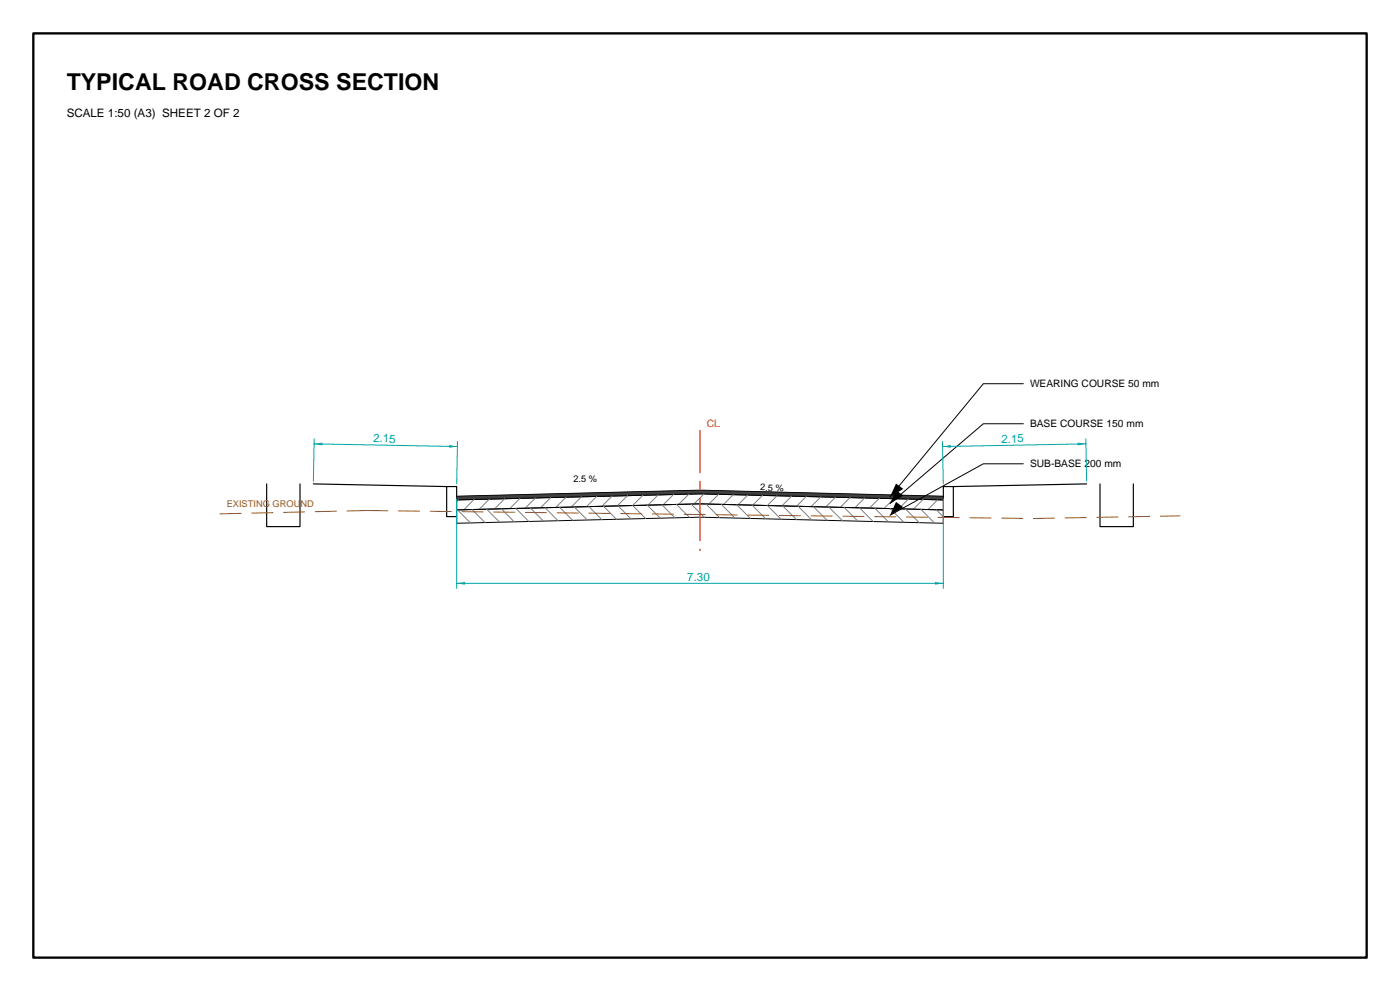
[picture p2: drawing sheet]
<svg xmlns="http://www.w3.org/2000/svg" width="420mm" height="297mm" viewBox="0 0 420 297" stroke-linecap="round" stroke-linejoin="round" font-family="sans-serif">
<path d="M10 10h400v277h-400z" fill="none" stroke="#000" stroke-width=".7"/>
<path d="M137 148.8l73-1.8 73 1.8" fill="none" stroke="#000" stroke-width=".5"/>
<path d="M137 148.8l73-1.8 73 1.8v1l-73-1.8-73 1.8z" fill="none" stroke="#000" stroke-width=".3"/>
<path d="M137 148.8l73-1.8 73 1.8v1l-73-1.8-73 1.8z" fill="#404040"/>
<path d="M307 115h-12l-28 33.9M307 127h-12l-28 23.9M307 139h-12l-28 15.4M137 149.8l73-1.8 73 1.8v3l-73-1.8-73 1.8zM137 152.8l73-1.8 73 1.8v4l-73-1.8-73 1.8z" fill="none" stroke="#000" stroke-width=".3"/>
<path d="M268.8 144.9l2.2 1.6-4 2.4zM268.8 146.9l2.2 1.6-4 2.4zM268.8 150.4l2.2 1.6-4 2.4z" fill="#000"/>
<g fill="none" stroke="#808080" stroke-width=".3">
<path d="M137.2 152.8l3.9 3.9M137.6 149.8l-.6 .6M141.6 152.7l3.9 3.9M142.2 149.7l-3.1 3.1M146 152.6l3.9 3.9M146.8 149.6l-3.1 3.1M150.4 152.5l3.9 3.9M151.4 149.5l-3.1 3M154.8 152.4l3.9 3.9M156 149.3l-3.1 3.1M159.1 152.3l3.9 3.9M160.6 149.2l-3.1 3.1"/>
<path d="M163.5 152.2l3.9 3.9M165.2 149.1l-3.1 3.1M167.9 152.1l3.9 3.9M169.8 149l-3 3.1M172.3 151.9l3.9 3.9M174.4 148.9l-3 3.1M176.7 151.8l3.9 3.9M179 148.8l-3 3.1M181 151.7l4 3.9M183.6 148.7l-3 3M185.4 151.6l3.9 3.9M188.3 148.5l-3.1 3.1"/>
<path d="M189.8 151.5l3.9 3.9M192.9 148.4l-3.1 3.1M194.2 151.4l3.9 3.9M197.5 148.3l-3.1 3.1M198.6 151.3l3.9 3.9M202.1 148.2l-3.1 3.1M203 151.2l3.9 3.9M206.7 148.1l-3.1 3.1M207.3 151.1l4 3.9M211.2 148l-3 3M211.8 151l4.1 4.1M215.6 148.1l-2.9 3"/>
<path d="M216.4 151.2l4.1 4.1M220 148.2l-3 3M221 151.3l4.1 4.1M224.4 148.4l-3 2.9M225.6 151.4l4.1 4.1M228.7 148.5l-2.9 2.9M230.2 151.5l4.1 4.1M233.1 148.6l-2.9 2.9M234.8 151.6l4.1 4.1M237.5 148.7l-2.9 2.9M239.4 151.7l4.1 4.1M241.9 148.8l-2.9 2.9"/>
<path d="M244 151.9l4.1 4.1M246.3 148.9l-3 2.9M248.6 152l4.1 4.1M250.6 149l-2.9 2.9M253.2 152.1l4.1 4.1M255 149.1l-2.9 3M257.9 152.2l4.1 4.1M259.4 149.2l-2.9 3M262.5 152.3l4.1 4.1M263.8 149.3l-2.9 3M267.1 152.4l4.1 4.1M268.2 149.5l-3 2.9"/>
<path d="M271.7 152.5l4.1 4.1M272.5 149.6l-2.9 2.9M276.3 152.7l4.1 4.1M276.9 149.7l-2.9 2.9M280.9 152.8l2.1 2.1M281.3 149.8l-2.9 2.9M283 152.6l-.2 .2"/>
</g>
<path d="M80 145v12.8h10v-12.8M94 145l40 .8M137 148.8v-3h-3v9h3M283 148.8v-3h3v9h-3M326 145l-40 .8M330 145v12.8h10v-12.8" fill="none" stroke="#000" stroke-width=".35"/>
<path d="M210 129v12.7M210 144.2v2.6M210 149.3v12.7M210 164.6v.4" fill="none" stroke="#f00" stroke-width=".3"/>
<g fill="none" stroke="#99591a" stroke-width=".3">
<path d="M72.3 153.9l-6.3 .1M81.9 153.6l-6.4 .2M91.4 153.4l-6.4 .2M100.9 153.2l-6.3 .2M116.3 153.1h-12.2M119.5 153.1l6.4 .1M129 153.2l6.4 .1M138.6 153.3l6.3 .1M148.1 153.5h6.3M157.6 153.6h6.4M167.1 153.7l6.4 .1M176.7 153.8l6.3 .1"/>
<path d="M186.2 153.9l6.3 .1M195.7 154l6.4 .1M205.2 154.1l6.4 .1M214.8 154.3h6.3M224.3 154.4h6.3M233.8 154.5l6.4 .1M243.3 154.6l6.4 .1M252.9 154.7l6.3 .1M262.4 154.8l6.3 .1M271.9 154.9l6.4 .1M281.4 155.1h6.4M291 155.2h6.3"/>
<path d="M300.5 155.3l6.3 .1M316.3 155.3l-6.3 .1M325.9 155.1l-6.4 .1M335.4 154.9l-6.4 .2M344.9 154.8l-6.3 .1M354 154.6l-5.9 .1"/>
</g>
<path d="M137 149.6v26.7M283 149.6v26.7M137 174.8h146" fill="none" stroke="#00a6a6" stroke-width=".3"/>
<g fill="#00a6a6">
<path d="M137 174.8l2.5-.4v.8z"/>
<path d="M280.5 174.4l2.5 .4-2.5 .4z"/>
</g>
<path d="M94.2 133l43 .8M94.3 131.5l-.3 12.7M137.3 132.3l-.3 12.7" fill="none" stroke="#00a6a6" stroke-width=".3"/>
<g fill="#00a6a6">
<path d="M134.7 133.4l2.5 .4-2.5 .4z"/>
<path d="M94.2 133l2.5-.3v.8z"/>
</g>
<path d="M282.7 132.3l.3 12.7M325.7 131.5l.3 12.7M325.8 133l-43 .8" fill="none" stroke="#00a6a6" stroke-width=".3"/>
<g fill="#00a6a6">
<path d="M282.8 133.8l2.5-.4v.8z"/>
<path d="M323.3 132.7l2.5 .3-2.5 .5z"/>
</g>
<text font-size="7" x="20" y="27">TYPICAL ROAD CROSS SECTION</text>
<text font-size="3.5" x="20" y="35">SCALE 1:50 (A3) SHEET 2 OF 2</text>
<g font-size="3.5" fill="#00a6a6">
<text x="111.9" y="132.6" transform="rotate(1 111.9 132.6)">2.15</text>
<text x="300.4" y="132.7" transform="rotate(-1 300.4 132.7)">2.15</text>
<text x="206.2" y="174">7.30</text>
</g>
<g font-size="3.1">
<text x="309" y="116">WEARING COURSE 50 mm</text>
<text x="309" y="128">BASE COURSE 150 mm</text>
<text x="309" y="140">SUB-BASE 200 mm</text>
</g>
<text font-size="3.1" fill="#f00" x="212" y="128">CL</text>
<g font-size="2.8">
<text x="172" y="144.6" transform="rotate(-1 172 144.6)">2.5 %</text>
<text x="228" y="147" transform="rotate(1 228 147)">2.5 %</text>
</g>
<text font-size="2.8" fill="#99591a" x="68" y="152">EXISTING GROUND</text>
</svg>
